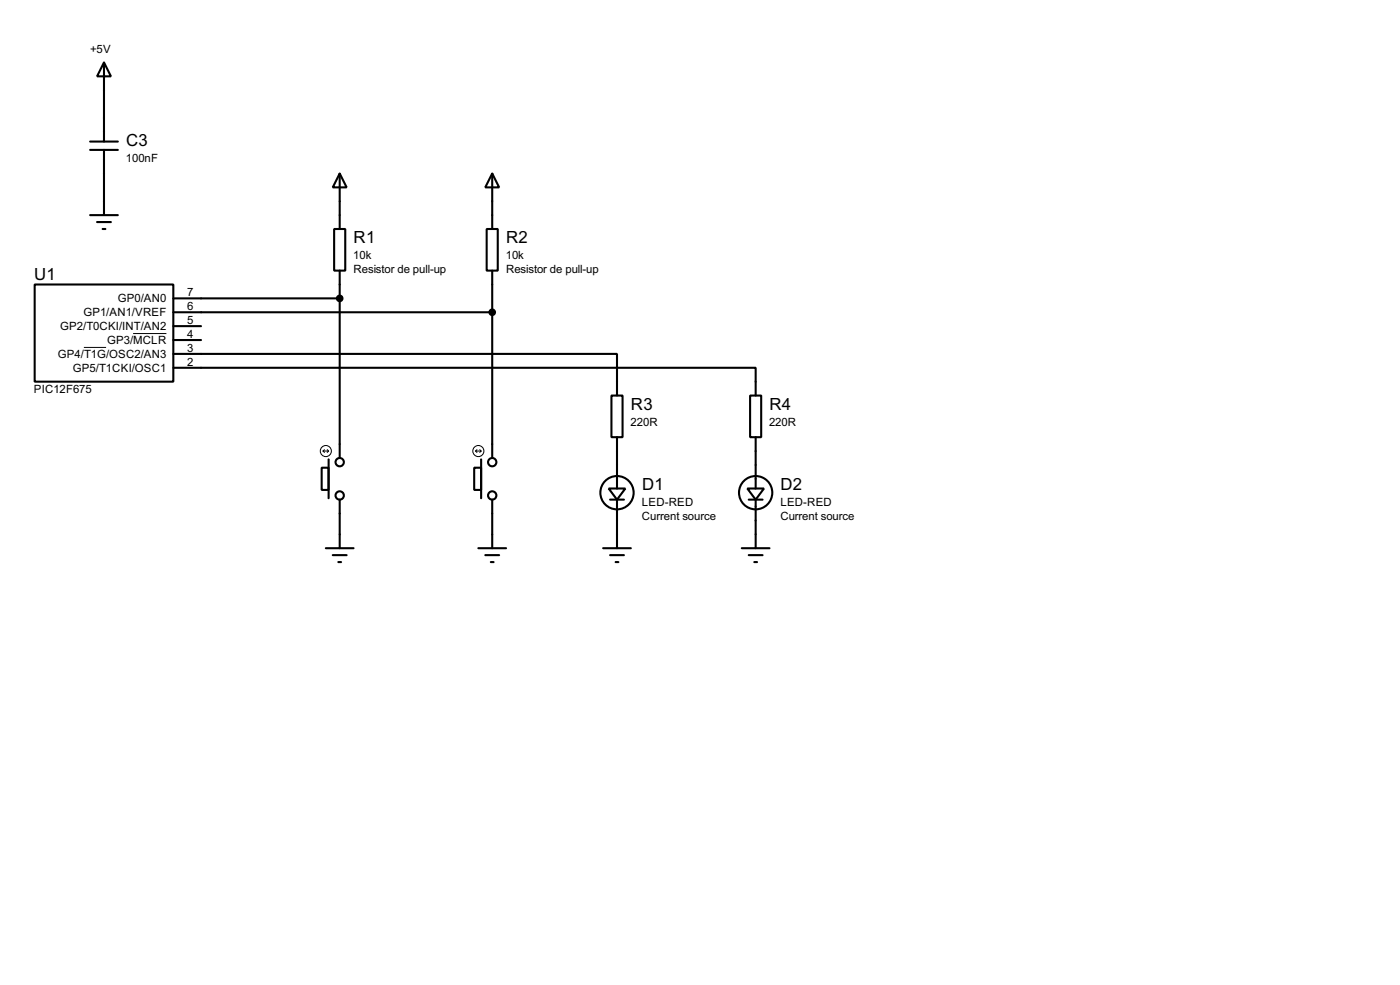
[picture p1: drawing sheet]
<svg xmlns="http://www.w3.org/2000/svg" width="256mm" height="180mm" viewBox="0 0 256 180" stroke-linecap="round" stroke-linejoin="round" font-family="sans-serif">
<g fill="none" stroke="#000" stroke-width=".38">
<path d="M19 11.4l1.3 2.6h-2.5zM19 11.4v14.5M16.5 25.9h5.1M16.5 27.4h5.1M16.5 39.4h5.1M19 27.4v12M62.2 31.7l1.3 2.6h-2.5zM62.2 31.7v10.2M90.2 31.7l1.2 2.6h-2.5zM90.2 31.7v10.2M6.3 52.1h25.4v17.7h-25.4zM17.8 40.6h2.5"/>
<path d="M18.8 41.9h.5M31.7 54.6h30.5M31.7 57.1h58.5M31.7 59.7h5.1M61.2 41.9h2v7.6h-2zM62.2 49.5v34.3M89.2 41.9h2v7.6h-2zM90.2 49.5v34.3M31.7 64.8h81.3v7.6M31.7 67.3h106.7v5.1M31.7 62.2h5.1M112 72.4h2v7.6h-2z"/>
<path d="M137.4 72.4h2v7.6h-2zM58.9 85.6h1.3v4.1h-1.3zM60.2 84.1v7.1M62.2 91.4v8.9M86.9 85.6h1.2v4.1h-1.2zM88.1 84.1v7.1M90.2 91.4v8.9M111.5 89.4h3.1l-1.6 2zM111.8 91.4h2.5M113 80v9.4M113 91.4v8.9M136.9 89.4h3.1l-1.6 2z"/>
<path d="M137.2 91.4h2.5M138.4 80v9.4M138.4 91.4v8.9M59.7 100.3h5.1M61 101.6h2.5M62 102.9h.5M87.6 100.3h5.1M88.9 101.6h2.5M89.9 102.9h.5M110.5 100.3h5.1M111.8 101.6h2.5M112.8 102.9h.5"/>
<path d="M135.9 100.3h5.1M137.2 101.6h2.5M138.2 102.9h.5"/>
<circle cx="62.2" cy="84.6" r=".76"/>
<circle cx="62.2" cy="90.7" r=".76"/>
<circle cx="90.2" cy="90.7" r=".76"/>
<circle cx="90.2" cy="84.6" r=".76"/>
<circle cx="113" cy="90.2" r="3"/>
<circle cx="138.4" cy="90.2" r="3"/>
</g>
<g fill="none" stroke="#000" stroke-width=".18">
<path d="M15.4 63.6h4M24.4 61h6.1M59.2 82.5h1M59.2 82.5l.2 .3M59.4 82.3l-.2 .2M59.9 82.3l.3 .2M60.2 82.5l-.3 .3M87.1 82.5h1M87.1 82.5l.3 .3M87.4 82.3l-.3 .2M87.9 82.3l.2 .2M88.1 82.5l-.2 .3"/>
<circle cx="59.7" cy="82.6" r="1.02"/>
<circle cx="87.6" cy="82.6" r="1.02"/>
</g>
<g fill="#000" stroke="#000" stroke-width=".38">
<circle cx="62.2" cy="54.6" r=".51"/>
<circle cx="90.2" cy="57.1" r=".51"/>
</g>
<g font-size="3.4">
<text x="23.1" y="26.7">C3</text>
<text x="64.8" y="44.5">R1</text>
<text x="92.7" y="44.5">R2</text>
<text x="6.2" y="51.3">U1</text>
<text x="115.6" y="75">R3</text>
<text x="140.9" y="75">R4</text>
<text x="117.6" y="89.7">D1</text>
<text x="143" y="89.7">D2</text>
</g>
<g font-size="2.3">
<text x="16.5" y="9.6">+5V</text>
<text x="23.1" y="29.7">100nF</text>
<text x="64.7" y="47.5">10k</text>
<text x="92.7" y="47.5">10k</text>
<text x="64.8" y="50">Resistor de pull-up</text>
<text x="92.7" y="50">Resistor de pull-up</text>
<text x="15.3" y="57.9">GP1/AN1/VREF</text>
<text x="21.6" y="55.3">GP0/AN0</text>
<text x="34.3" y="54.2">7</text>
<text x="34.3" y="56.8">6</text>
<text x="34.3" y="59.3">5</text>
<text x="10.6" y="65.5">GP4/T1G/OSC2/AN3</text>
<text x="11" y="60.4">GP2/T0CKI/INT/AN2</text>
<text x="19.6" y="62.9">GP3/MCLR</text>
<text x="34.3" y="64.4">3</text>
<text x="34.3" y="61.8">4</text>
<text x="6.2" y="72">PIC12F675</text>
<text x="13.4" y="68">GP5/T1CKI/OSC1</text>
<text x="34.3" y="66.9">2</text>
<text x="115.5" y="77.9">220R</text>
<text x="140.9" y="77.9">220R</text>
<text x="117.6" y="92.6">LED-RED</text>
<text x="117.6" y="95.2">Current source</text>
<text x="143" y="92.6">LED-RED</text>
<text x="143" y="95.2">Current source</text>
</g>
</svg>
